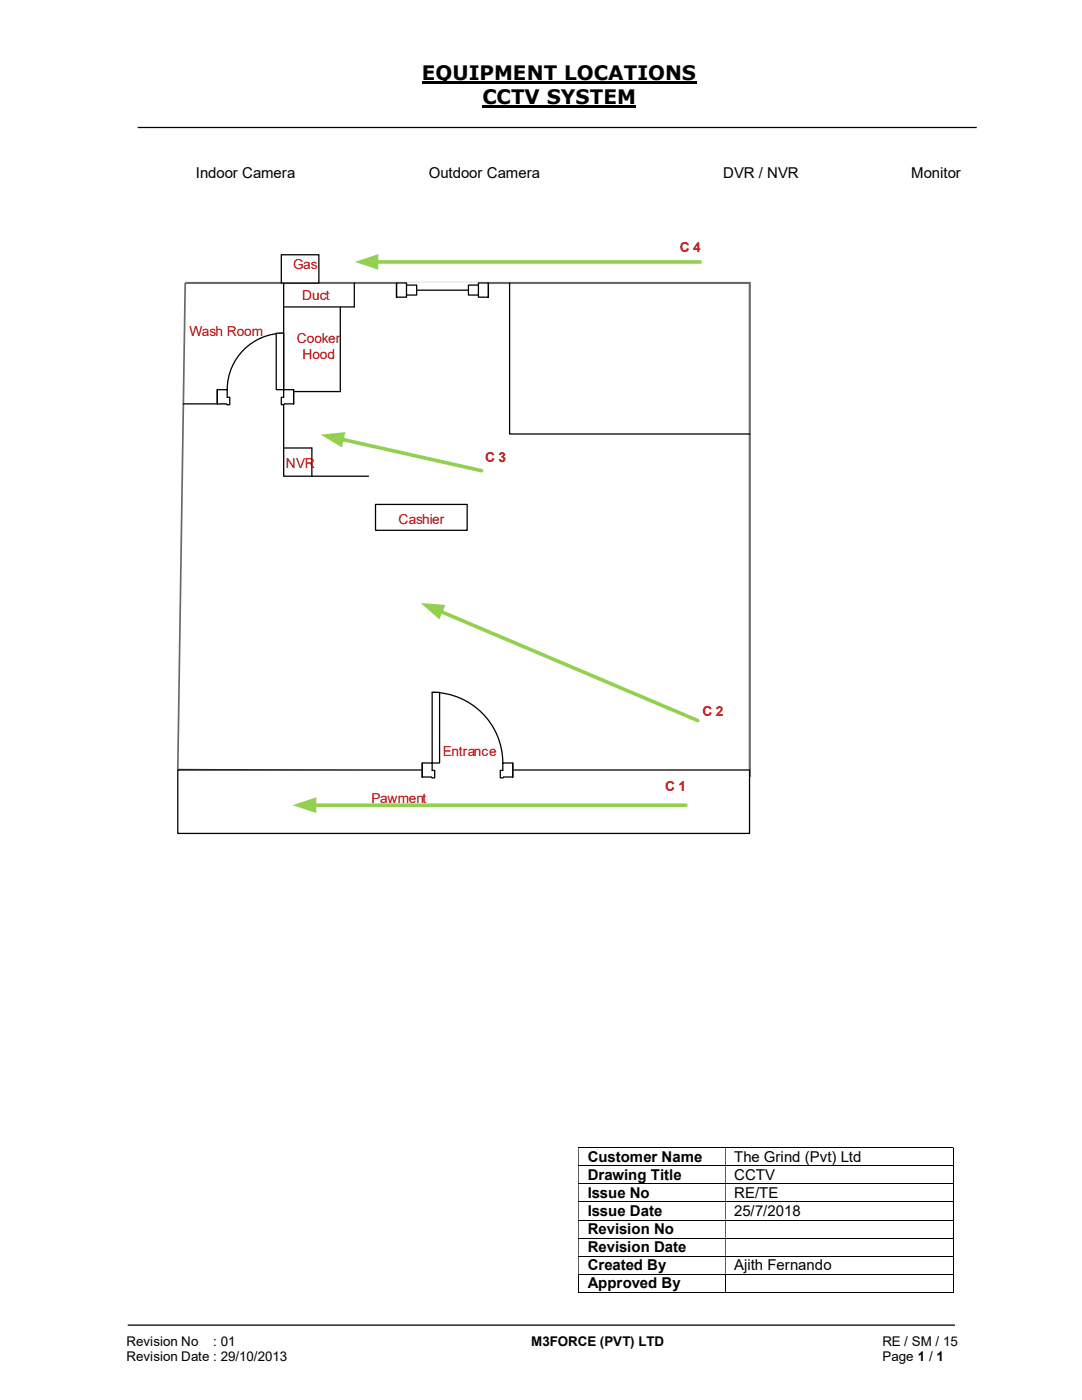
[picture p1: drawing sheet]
<svg xmlns="http://www.w3.org/2000/svg" width="216mm" height="279mm" viewBox="0 0 216 279" stroke-linecap="round" stroke-linejoin="round" font-family="sans-serif">
<path d="M84.2 16.4h54.8M96.3 21.3h30.7" fill="none" stroke="#000" stroke-width=".42"/>
<path d="M27.5 25.4h167.4M56.6 56.5v38.5h16.9M70.7 56.5v4.8h-14.1M101.7 56.5v30.1h47.9M67.9 61.3v16.8h-11.3M36.6 80.6h8.7M56.6 89.4h5.6v5.6M25.5 264.5h165" fill="none" stroke="#000" stroke-width=".25"/>
<g fill="none" stroke="#000" stroke-width=".2">
<path d="M115.4 229.1h74.7M115.4 232.7h74.7M115.4 236.3h74.7M115.4 239.9h74.7M190.2 229.2v3.4M190.2 232.7v3.5M190.2 236.3v3.5M190.2 239.9v3.5M115.4 243.5h74.7M115.4 247.1h74.7M115.4 250.7h74.7M115.4 254.3h74.7"/>
<path d="M115.4 257.9h29.3M115.5 254.4v3.6M144.8 254.4v3.6M144.8 257.9h45.3M190.2 243.6v3.4M190.2 247.1v3.5M190.2 250.8v3.4M190.2 254.4v3.6"/>
</g>
<g fill="#000">
<path d="M190.1 229h.2v.2h-.2zM115.4 229.2h.1v3.4h-.1zM144.7 229.2h.1v3.4h-.1z" fill-rule="evenodd"/>
<path d="M190.1 232.6h.2v.1h-.2zM115.4 232.7h.1v3.5h-.1zM144.7 232.7h.1v3.5h-.1z" fill-rule="evenodd"/>
<path d="M190.1 236.2h.2v.1h-.2zM115.4 236.3h.1v3.5h-.1zM144.7 236.3h.1v3.5h-.1z" fill-rule="evenodd"/>
<path d="M190.1 239.8h.2v.1h-.2zM115.4 239.9h.1v3.5h-.1zM144.7 239.9h.1v3.5h-.1z" fill-rule="evenodd"/>
<path d="M190.1 243.4h.2v.2h-.2zM115.4 243.6h.1v3.4h-.1zM144.7 243.6h.1v3.4h-.1z" fill-rule="evenodd"/>
<path d="M190.1 247h.2v.1h-.2zM115.4 247.1h.1v3.5h-.1zM144.7 247.1h.1v3.5h-.1z" fill-rule="evenodd"/>
<path d="M190.1 250.6h.2v.2h-.2zM115.4 250.8h.1v3.4h-.1zM144.7 250.8h.1v3.4h-.1z" fill-rule="evenodd"/>
</g>
<path d="M190.1 254.2h.2v.2h-.2zM190.1 257.9h.2v.1h-.2z" fill="#000"/>
<path d="M37 56.5h112.6v98.6" fill="none" stroke="#696969" stroke-width=".42"/>
<path d="M37 56.5l-1.5 97.1 114.1 .7" fill="none" stroke="#696969" stroke-width=".34"/>
<path d="M74.9 100.7h18.3v5.1h-18.3z" fill="#fff"/>
<path d="M74.9 100.7h18.3v5.1h-18.3z" fill="none" stroke="#000" stroke-width=".25"/>
<path d="M56.1 50.8h7.5v5.7h-7.5z" fill="#fff"/>
<path d="M56.1 50.8h7.5v5.7h-7.5z" fill="none" stroke="#000" stroke-width=".25"/>
<path d="M35.5 153.7h114.1v12.6h-114.1z" fill="#fff"/>
<path d="M35.5 153.7h114.1v12.6h-114.1z" fill="none" stroke="#000" stroke-width=".25"/>
<path d="M75.1 52.3h64.6" fill="none" stroke="#92d050" stroke-width=".72"/>
<path d="M70.8 52.3l4.7-1.6v3.1z" fill="#92d050"/>
<path d="M68.2 87.7l27.9 6.2" fill="none" stroke="#92d050" stroke-width=".72"/>
<path d="M64 86.7l4.9-.5-.7 3.1z" fill="#92d050"/>
<path d="M87.9 122l51.3 21.8" fill="none" stroke="#92d050" stroke-width=".72"/>
<path d="M83.9 120.4l5 .3-1.2 2.9z" fill="#92d050"/>
<path d="M62.7 160.7h74.2" fill="none" stroke="#92d050" stroke-width=".72"/>
<path d="M58.4 160.7l4.7-1.6v3.2z" fill="#92d050"/>
<path d="M79.1 56.4h18.4v3h-18.4z" fill="#fff"/>
<path d="M79.1 56.4h18.4v3h-18.4z" fill="none" stroke="#fff" stroke-width=".25"/>
<path d="M79.1 56.5h2v2.8h-2zM95.5 56.5v2.8h2v-2.8z" fill-rule="evenodd" fill="#fff"/>
<path d="M81.1 56.9v-.4h-2v2.8h2v-.4M95.5 56.9v-.4h2v2.8h-2v-.4" fill="none" stroke="#000" stroke-width=".25"/>
<path d="M81.1 56.9h2v2h-2zM93.5 56.9v2h2v-2z" fill-rule="evenodd" fill="#fff"/>
<path d="M79.1 56.5v2.8M81.1 56.9h2v2h-2zM83.1 57.9h10.4M93.5 56.9h2v2h-2zM97.5 56.5v2.8" fill="none" stroke="#000" stroke-width=".25"/>
<path d="M43.3 77.7h15.3v2.9h-15.3z" fill="#fff"/>
<path d="M43.3 77.7h15.3v2.9h-15.3z" fill="none" stroke="#fff" stroke-width=".25"/>
<path d="M56.6 77.8v3v-.2h2v-2.8zM43.3 77.8h2v3v-.2h-2z" fill-rule="evenodd" fill="#fff"/>
<path d="M45.3 79.3v-1.5h-2v2.8h2v.2M56.6 79.3v-1.5h2v2.8h-2v.2" fill="none" stroke="#000" stroke-width=".25"/>
<path d="M56.1 79.3v1.5h.5v-1.5zM45.3 79.3h.5v1.5h-.5z" fill-rule="evenodd" fill="#fff"/>
<path d="M43.3 77.8v2.8M45.3 79.3h.5v1.5h-.5M56.6 66.5a11.3 11.3 0 0 0-11.3 11.3M56.6 79.3h-.5v1.5h.5M58.6 77.8v2.8" fill="none" stroke="#000" stroke-width=".25"/>
<path d="M55.1 66.5h1.5v11.3h-1.5z" fill-rule="evenodd" fill="#fff"/>
<path d="M55.1 66.5h1.5v11.3h-1.5z" fill="none" stroke="#000" stroke-width=".25"/>
<path d="M84.2 152.2h18.1v2.9h-18.1z" fill="#fff"/>
<path d="M84.2 152.2h18.1v2.9h-18.1z" fill="none" stroke="#fff" stroke-width=".25"/>
<path d="M84.2 152.3h2v2.9v-.1h-2zM100.3 152.3v2.9v-.1h2v-2.8z" fill-rule="evenodd" fill="#fff"/>
<path d="M86.2 153.8v-1.5h-2v2.8h2v.1M100.3 153.8v-1.5h2v2.8h-2v.1" fill="none" stroke="#000" stroke-width=".25"/>
<path d="M86.2 153.8h.5v1.4h-.5zM99.8 153.8v1.4h.5v-1.4z" fill-rule="evenodd" fill="#fff"/>
<path d="M86.2 138.2a14.1 14.1 0 0 1 14.1 14.1M84.2 152.3v2.8M86.2 153.8h.5v1.4h-.5M100.3 153.8h-.5v1.4h.5M102.3 152.3v2.8" fill="none" stroke="#000" stroke-width=".25"/>
<path d="M86.2 138.2h1.5v14.1h-1.5z" fill-rule="evenodd" fill="#fff"/>
<path d="M86.2 138.2h1.5v14.1h-1.5z" fill="none" stroke="#000" stroke-width=".25"/>
<g font-size="4">
<text x="84.2" y="16">EQUIPMENT LOCATIONS</text>
<text x="96.3" y="20.8">CCTV SYSTEM</text>
</g>
<g font-size="3">
<text x="39.1" y="35.5">Indoor Camera</text>
<text x="85.6" y="35.5">Outdoor Camera</text>
<text x="144.3" y="35.5">DVR / NVR</text>
<text x="181.8" y="35.5">Monitor</text>
<text x="117.3" y="231.9">Customer Name</text>
<text x="146.5" y="231.9">The Grind (Pvt) Ltd</text>
<text x="117.3" y="235.5">Drawing Title</text>
<text x="117.3" y="239.1">Issue No</text>
<text x="146.5" y="235.5">CCTV</text>
<text x="146.5" y="239.1">RE/TE</text>
<text x="117.3" y="242.7">Issue Date</text>
<text x="146.5" y="242.7">25/7/2018</text>
<text x="117.3" y="246.3">Revision No</text>
<text x="117.3" y="249.9">Revision Date</text>
<text x="117.3" y="253.5">Created By</text>
<text x="117.3" y="257.1">Approved By</text>
<text x="146.5" y="253.5">Ajith Fernando</text>
</g>
<g font-size="2.7" fill="#c00000">
<text x="58.5" y="53.7">Gas</text>
<text x="135.7" y="50.4">C 4</text>
<text x="60.3" y="59.8">Duct</text>
<text x="37.8" y="67.1">Wash Room</text>
<text x="59.2" y="68.5">Cooker</text>
<text x="60.4" y="71.6">Hood</text>
<text x="57.1" y="93.4">NVR</text>
<text x="96.8" y="92.2">C 3</text>
<text x="79.5" y="104.5">Cashier</text>
<text x="140.2" y="142.9">C 2</text>
<text x="88.4" y="150.9">Entrance</text>
<text x="74.1" y="160.2">Pawment</text>
<text x="132.7" y="157.9">C 1</text>
</g>
<g font-size="2.7">
<text x="25.2" y="268.7">Revision No</text>
<text x="42.6" y="268.7">: 01</text>
<text x="106" y="268.7">M3FORCE (PVT) LTD</text>
<text x="176.1" y="268.7">RE / SM / 15</text>
<text x="25.2" y="271.7">Revision Date : 29/10/2013</text>
<text x="176.1" y="271.7">Page 1 / 1</text>
</g>
</svg>
